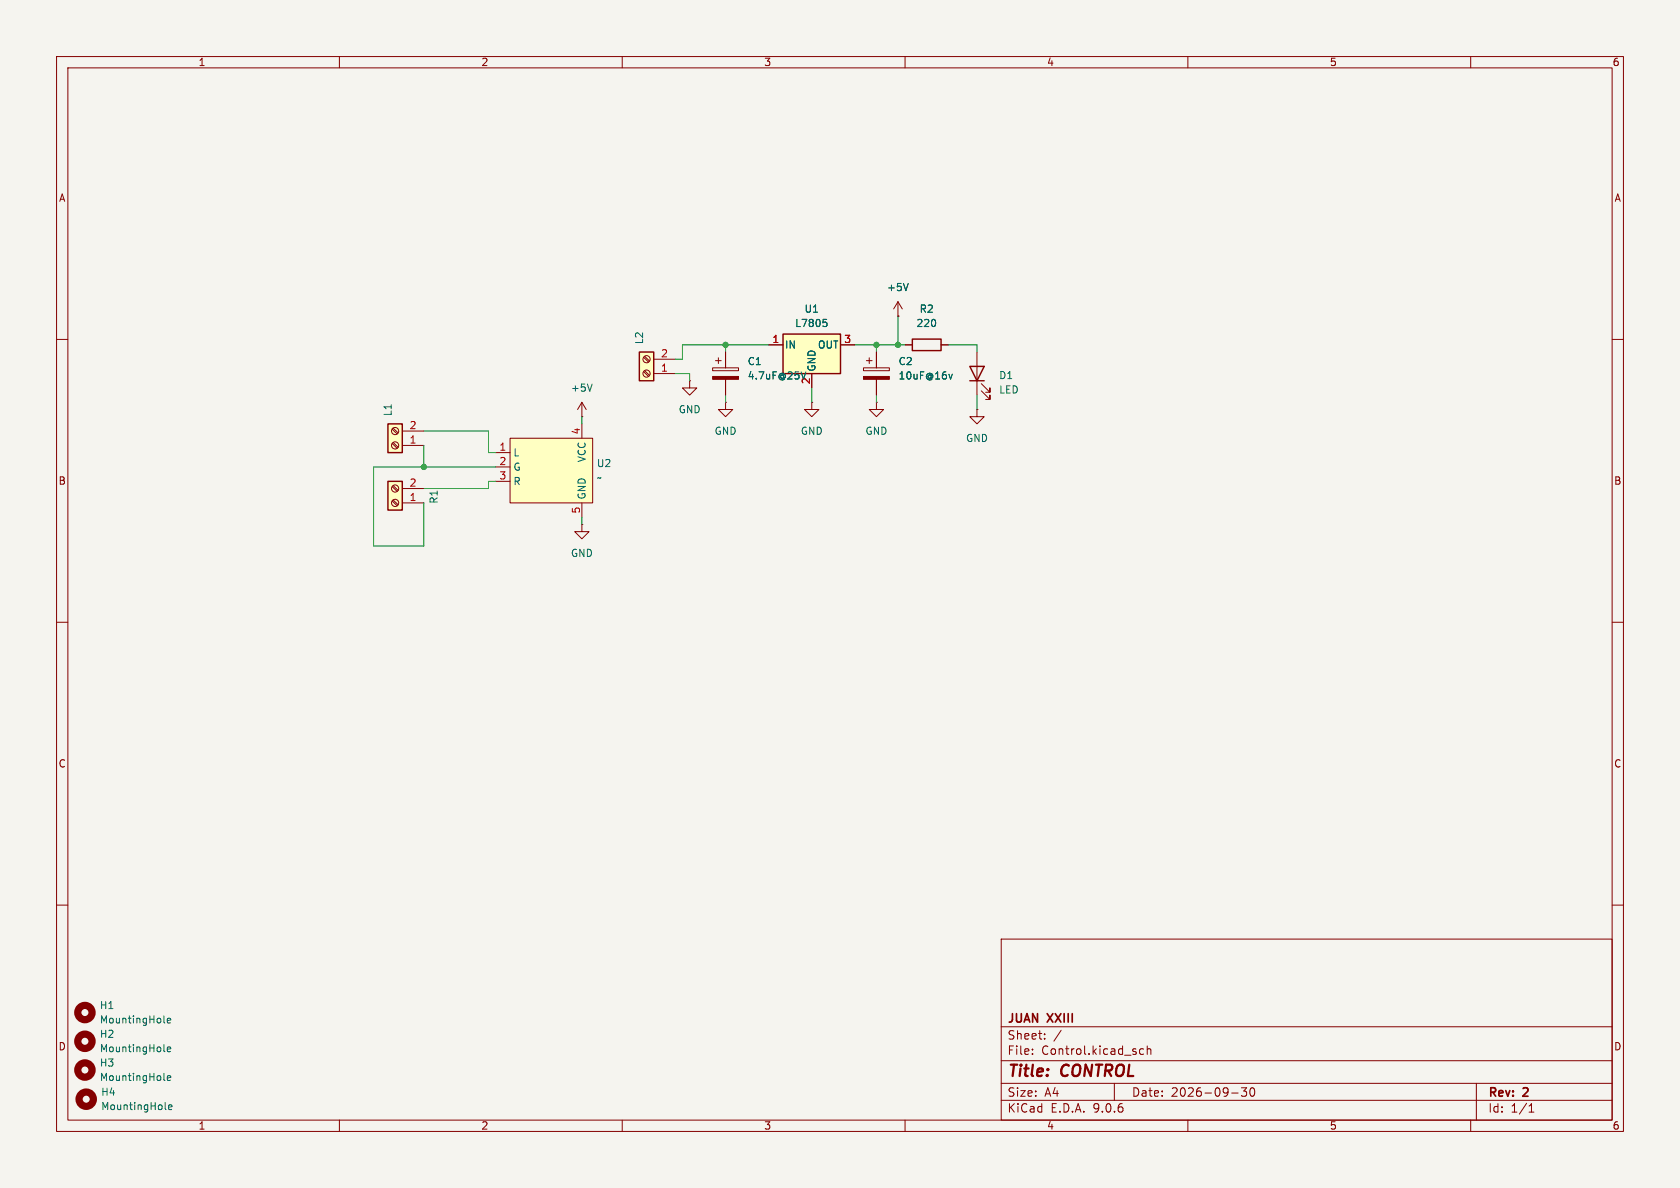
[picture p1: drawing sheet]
<svg xmlns="http://www.w3.org/2000/svg" width="297mm" height="210mm" viewBox="0 0 297 210" stroke-linecap="round" stroke-linejoin="round" font-family="sans-serif">
<path d="M0 0h297v210h-297z" fill="#f5f4ef" stroke="#f5f4ef" stroke-width=".18"/>
<g fill="none" stroke="#840000" stroke-width=".18">
<path d="M10 10h277v190h-277zM12 12h273v186h-273zM60 10v2M110 10v2M160 10v2M210 10v2M260 10v2M158.7 55.9h.1M158.7 53.3l-.7 1.3M158.7 53.3l.8 1.3M158.7 53.3v2.6M10 60h2"/>
<path d="M126 65h4.6v.5h-4.6zM126.5 63.8h1M127 63.2v1.1M128.3 71.1v1.3h1.2l-1.2 1.3-1.3-1.3h1.3M128.3 71.1h.1M128.3 62.2v2.8M128.3 67.1v2.8M143.5 71.1v1.3h1.3l-1.3 1.3-1.3-1.3h1.3M143.5 71.1h.1M160 61h1.3M166.4 61h1.2M172.7 72.4v1.3h1.3l-1.3 1.2-1.3-1.2h1.3"/>
<path d="M172.7 72.4h.1M172.7 62.2v7.7M173.5 69.1l1.5 1.5v-.7v.7h-.8M173.5 67.8l1.5 1.5v-.7v.7h-.8M285 60h2M10 110h2M285 110h2M10 160h2M177 166h108v32h-108zM285 160h2M60 198v2M110 198v2"/>
<path d="M160 198v2M177 194.5h108M177 191.5h108M177 187.5h108M177 181.5h108M182.5 186.3v.1M182.5 185.5v.1M184.7 183.6v.1M184.7 182.8v.1M187.6 182.1l-1.3 2M197 191.5v3M202.2 185.5l-.5-.1-.2 .3v.4l.1 .2h.6"/>
<path d="M202.8 185.5l.2-.1 .4 .1 .1 .9M202.8 184.9v1.5M210 198v2M217.7 193.2h1.2M219.5 192.3h.9l-.5 .6 .4 .1v.7l-.2 .1h-.4l-.2-.1M221.1 192.4l.2-.1a.81 .81 0 0 1 .6 .6 .81 .81 0 0 1-.3 .8l-.1 .1a.81 .81 0 0 1-.4-1.4zM260 198v2M261 191.5v6.5M270.3 196.6h.9M270.3 195.5l.4-.4v1.5"/>
</g>
<path d="M126 66.5h4.6v.6h-4.6z" fill="#840000" stroke="#840000" stroke-width=".18"/>
<path d="M160.6 50.1l-.5 1.3M142.5 65.7l-.5 1.3" fill="none" stroke="#006464" stroke-width=".18"/>
<path d="M161.3 59.9h5.1v2.1h-5.1zM171.4 64.8h2.6l-1.3 2.5zM171.4 67.3h2.6" fill="none" stroke="#840000" stroke-width=".25"/>
<path d="M113 62.2h2.6v5.1h-2.6z" fill="#ffffc2"/>
<path d="M113 62.2h2.6v5.1h-2.6z" fill="none" stroke="#840000" stroke-width=".25"/>
<g fill="none" stroke="#840000" stroke-width=".18">
<path d="M113.8 65.7l.9 .8M113.8 63.2l.9 .8M114 65.5l.8 .9M114 63l.8 .8M115.6 66h3.8M115.6 63.5h3.8M121.9 67.3v1.3h1.3l-1.3 1.3-1.3-1.3h1.3M121.9 67.3h.1"/>
<circle cx="114.3" cy="63.5" r=".63"/>
<circle cx="114.3" cy="66" r=".63"/>
</g>
<path d="M138.4 59.1h10.2v6.9h-10.2z" fill="#ffffc2"/>
<path d="M138.4 59.1h10.2v6.9h-10.2z" fill="none" stroke="#840000" stroke-width=".25"/>
<path d="M135.9 61h2.5M143.5 66v2.6M148.6 61h2.5M152.7 65h4.5v.5h-4.5zM153.2 63.8h1M153.7 63.2v1.1M154.9 71.1v1.3h1.3l-1.3 1.3-1.2-1.3h1.2M154.9 71.1h.1M154.9 62.2v2.8M154.9 67.1v2.8" fill="none" stroke="#840000" stroke-width=".18"/>
<path d="M145.5 56.5h.6M145.7 56.9h.3l.2 .3-.1 .5h-.4M167.8 66.2l.3 .8 .3-.8" fill="none" stroke="#006464" stroke-width=".18"/>
<path d="M152.7 66.5h4.5v.6h-4.5z" fill="#840000" stroke="#840000" stroke-width=".18"/>
<path d="M90.2 77.5h14.6v11.4h-14.6z" fill="#ffffc2"/>
<path d="M90.2 77.5h14.6v11.4h-14.6zM102.9 73.7h.1M102.9 71.1v2.6M102.9 74.9v2.6M102.9 71.1l-.8 1.3M102.9 71.1l.7 1.3M87.6 80h2.6M87.6 82.6h2.6M87.6 85.1h2.6M102.9 92.7v1.3h1.2l-1.2 1.3-1.3-1.3h1.3M102.9 92.7h.1M102.9 88.9v2.5" fill="none" stroke="#840000" stroke-width=".18"/>
<path d="M104.7 67.9l-.4 1.3M29 180.7l.2 .1M29.6 180.4l.6-.1-.1-.2-.3-.1-.2 .2v.6h.5" fill="none" stroke="#006464" stroke-width=".18"/>
<circle cx="15" cy="179" r="1.27" fill="none" stroke="#840000" stroke-width="1.3"/>
<path d="M68.6 85.1h2.5v5.1h-2.5z" fill="#ffffc2"/>
<path d="M68.6 85.1h2.5v5.1h-2.5z" fill="none" stroke="#840000" stroke-width=".25"/>
<g fill="none" stroke="#840000" stroke-width=".18">
<path d="M69.3 88.6l.9 .8M69.3 86l.9 .9M69.5 88.4l.9 .8M69.5 85.9l.9 .8M71.1 88.9h3.8M71.1 86.4h3.8"/>
<circle cx="69.8" cy="86.4" r=".63"/>
<circle cx="69.8" cy="88.9" r=".63"/>
</g>
<path d="M68.6 74.9h2.5v5.1h-2.5z" fill="#ffffc2"/>
<path d="M68.6 74.9h2.5v5.1h-2.5z" fill="none" stroke="#840000" stroke-width=".25"/>
<g fill="none" stroke="#840000" stroke-width=".18">
<path d="M158.7 55.9h.1M69.3 78.4l.9 .8M69.3 75.9l.9 .8M69.5 78.2l.9 .9M69.5 75.7l.9 .8M71.1 78.7h3.8M71.1 76.2h3.8M128.3 62.2v2.8M128.3 67.1v2.8M135.9 61h2.5M143.5 66v2.6M148.6 61h2.5"/>
<path d="M154.9 62.2v2.8M154.9 67.1v2.8M160 61h1.3M166.4 61h1.2"/>
<circle cx="69.8" cy="76.2" r=".63"/>
<circle cx="69.8" cy="78.7" r=".63"/>
</g>
<g fill="none" stroke="#840000" stroke-width="1.3">
<circle cx="15" cy="189.2" r="1.27"/>
<circle cx="15" cy="184.1" r="1.27"/>
<circle cx="15.2" cy="194.3" r="1.27"/>
</g>
<path d="M145.5 56.5h.6M145.7 56.9h.3l.2 .3-.1 .5h-.4M160.6 50.1l-.5 1.3M142.5 65.7l-.5 1.3M167.8 66.2l.3 .8 .3-.8M29 190.8l.2 .2M29 185.7l.2 .2M29.2 196l.2 .2M29.6 190.6l.6-.1-.1-.3h-.3l-.2 .1v.6h.5M29.6 185.5l.6-.1-.1-.3h-.3l-.2 .2v.6h.5M29.8 195.7l.6-.1-.1-.2-.3-.1-.2 .2 .1 .6h.4" fill="none" stroke="#006464" stroke-width=".18"/>
<g fill="none" stroke="#009600" stroke-width=".18">
<path d="M158.7 55.9v5.1M74.9 76.2h11.5v3.8h1.2M74.9 78.7v3.9M102.9 73.7v1.2M119.4 66h2.5v1.3M128.3 61v1.2M128.3 69.9v1.2M135.9 61h-15.3v2.5h-1.2M143.5 68.6v2.5M151.1 61h8.9M154.9 61v1.2M154.9 69.9v1.2"/>
<path d="M167.6 61h5.1v1.2M172.7 69.9v2.5M87.6 85.1h-1.2v1.3h-11.5M87.6 82.6h-21.6v13.9h8.9v-7.6M102.9 91.4v1.3"/>
</g>
<g fill="#009600" stroke="#009600" stroke-width=".18">
<circle cx="158.7" cy="61" r=".46"/>
<circle cx="154.9" cy="61" r=".46"/>
<circle cx="128.3" cy="61" r=".46"/>
<circle cx="74.9" cy="82.6" r=".46"/>
</g>
<g font-size="2.8" fill="#840000">
<text x="178" y="190.9">Title:</text>
<text x="187.7" y="190.9">CONTROL</text>
</g>
<g font-size="2.1" fill="#840000">
<text x="178" y="184">Sheet:</text>
<text x="178" y="181.2">JUAN</text>
<text x="185.3" y="181.2">XXIII</text>
<text x="178" y="186.7">File:</text>
<text x="184.1" y="186.7">Control.kicad_sch</text>
<text x="178" y="196.9">KiCad</text>
<text x="178" y="194.1">Size:</text>
<text x="184.7" y="194.1">A4</text>
<text x="185.7" y="196.9">E.D.A.</text>
<text x="193.3" y="196.9">9.0.6</text>
<text x="200" y="194.1">Date:</text>
<text x="207" y="194.1">2026-09-30</text>
<text x="263" y="194.3">Rev:</text>
<text x="263" y="196.9">Id:</text>
<text x="267.1" y="196.9">1/1</text>
<text x="269.4" y="194.3">2</text>
</g>
<g font-size="1.8" fill="#840000">
<text x="35" y="11.9">1</text>
<text x="85" y="11.9">2</text>
<text x="135" y="11.9">3</text>
<text x="185" y="11.9">4</text>
<text x="235" y="11.9">5</text>
<text x="285" y="11.9">6</text>
<text x="10.3" y="35.9">A</text>
<text x="285.3" y="35.9">A</text>
<text x="10.3" y="85.9">B</text>
<text x="285.3" y="85.9">B</text>
<text x="10.3" y="135.9">C</text>
<text x="285.3" y="135.9">C</text>
<text x="10.3" y="185.9">D</text>
<text x="285.3" y="185.9">D</text>
<text x="35" y="199.9">1</text>
<text x="85" y="199.9">2</text>
<text x="135" y="199.9">3</text>
<text x="185" y="199.9">4</text>
<text x="235" y="199.9">5</text>
<text x="285" y="199.9">6</text>
</g>
<g font-size="1.8" fill="#006464">
<text x="156.7" y="51.7">+5V</text>
<text x="140.5" y="58">L7805</text>
<text x="142.1" y="55.5">U1</text>
<text x="161.9" y="58">220</text>
<text x="162.5" y="55.5">R2</text>
<text x="113.9" y="61" transform="rotate(-90 113.9 61)">L2</text>
<text x="132.1" y="64.7">C1</text>
<text x="138.7" y="61.8">IN</text>
<text x="144.4" y="65.8" transform="rotate(-90 144.4 65.8)">GND</text>
<text x="144.5" y="61.8">OUT</text>
<text x="158.8" y="64.7">C2</text>
<text x="100.8" y="69.4">+5V</text>
<text x="132.1" y="67.3">4.7uF@25V</text>
<text x="158.8" y="67.3">10uF@16v</text>
<text x="176.5" y="67.2">D1</text>
<text x="176.5" y="69.8">LED</text>
<text x="69.4" y="73.7" transform="rotate(-90 69.4 73.7)">L1</text>
<text x="119.9" y="73.3">GND</text>
<text x="126.2" y="77.1">GND</text>
<text x="141.5" y="77.1">GND</text>
<text x="152.9" y="77.1">GND</text>
<text x="90.7" y="80.9">L</text>
<text x="90.7" y="83.4">G</text>
<text x="103.7" y="81.8" transform="rotate(-90 103.7 81.8)">VCC</text>
<text x="105.4" y="82.8">U2</text>
<text x="170.7" y="78.3">GND</text>
<text x="77.6" y="89.1" transform="rotate(-90 77.6 89.1)">R1</text>
<text x="90.7" y="86">R</text>
<text x="103.7" y="88.4" transform="rotate(-90 103.7 88.4)">GND</text>
<text x="105.4" y="85.3">~</text>
<text x="100.8" y="98.7">GND</text>
<text x="17.6" y="178.6">H1</text>
<text x="17.6" y="181.1">MountingHole</text>
<text x="17.6" y="183.7">H2</text>
<text x="17.6" y="188.7">H3</text>
<text x="17.6" y="191.3">MountingHole</text>
<text x="17.6" y="186.2">MountingHole</text>
<text x="17.8" y="193.9">H4</text>
<text x="17.8" y="196.4">MountingHole</text>
</g>
<g font-size="1.8" fill="#a90000">
<text x="116.8" y="65.8">1</text>
<text x="116.8" y="63.2">2</text>
<text x="136.5" y="60.7">1</text>
<text x="149.2" y="60.7">3</text>
<text x="143.3" y="68" transform="rotate(-90 143.3 68)">2</text>
<text x="72.3" y="75.9">2</text>
<text x="102.6" y="76.9" transform="rotate(-90 102.6 76.9)">4</text>
<text x="72.3" y="78.5">1</text>
<text x="88.2" y="79.8">1</text>
<text x="88.2" y="82.3">2</text>
<text x="72.3" y="88.6">1</text>
<text x="72.3" y="86.1">2</text>
<text x="88.2" y="84.8">3</text>
<text x="102.6" y="90.9" transform="rotate(-90 102.6 90.9)">5</text>
</g>
</svg>
